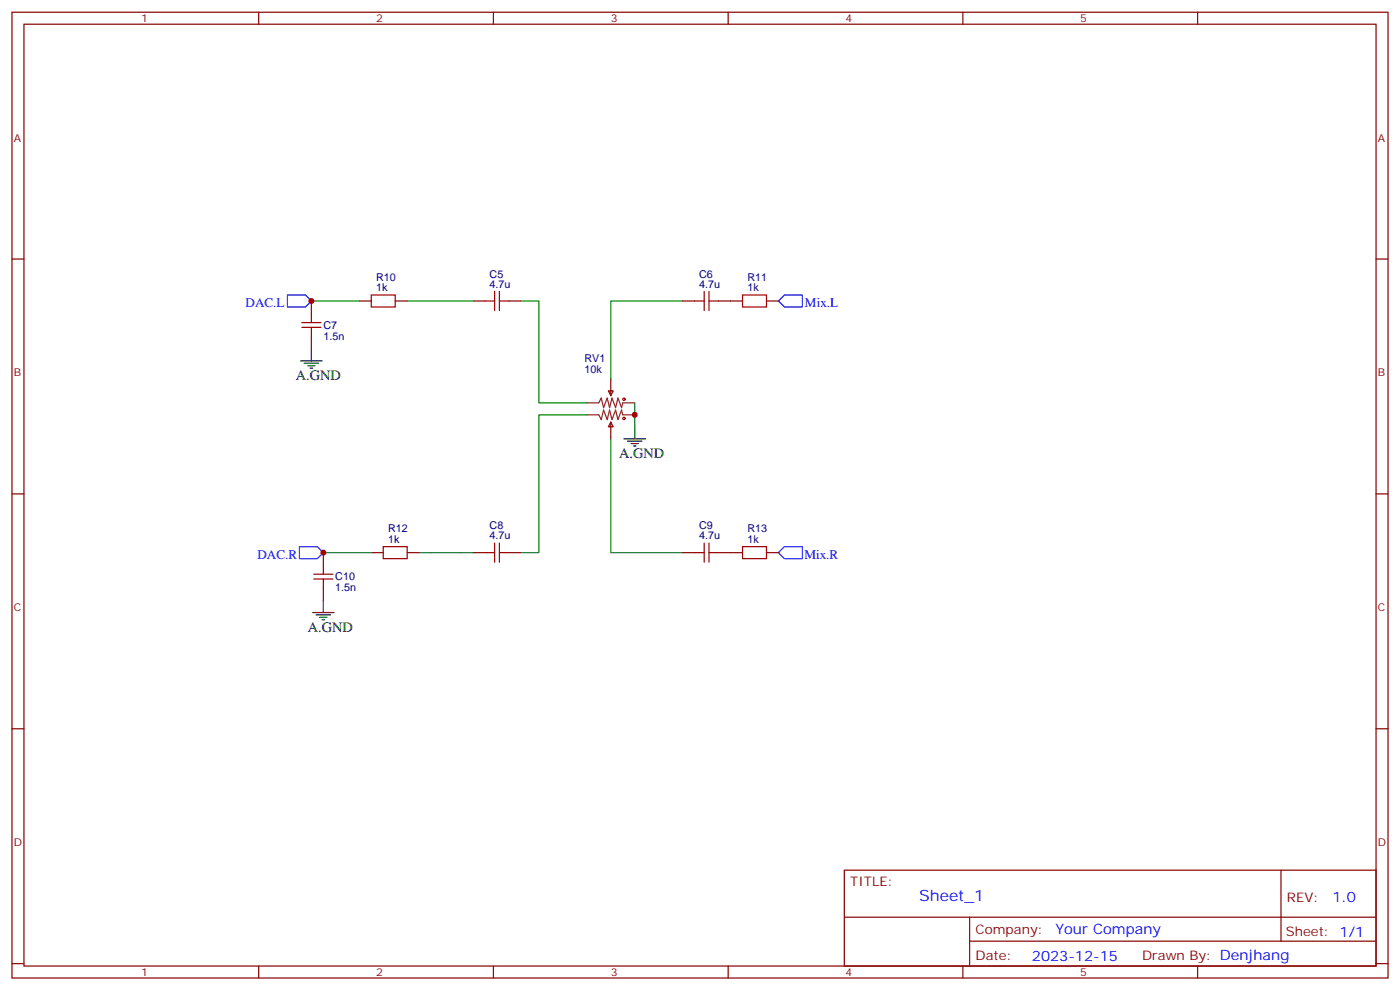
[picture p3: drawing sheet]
<svg xmlns="http://www.w3.org/2000/svg" width="412mm" height="291mm" viewBox="0 0 412 291" stroke-linecap="round" stroke-linejoin="round" font-family="sans-serif">
<g fill="none" stroke="#870000" stroke-width=".35">
<path d="M3.5 3.6h405.4v284.3h-405.4zM7.1 7.1h398.2v277.3h-398.2zM76.2 3.6v3.5M145.3 3.6v3.5M214.5 3.6v3.5M283.6 3.6v3.5M352.8 3.6v3.5M3.5 76.3h3.6M405.3 76.3h3.6M91.7 88.6v3.5M91.7 99.2v3.5M105.8 88.6h3.6"/>
<path d="M116.4 88.6h3.5M139.3 88.6h3.6M149.9 88.6h3.6M201.1 88.6h3.5M211.7 88.6h7M225.8 88.6h3.5M179.2 115.1h1.4l-.7 1.4zM179.9 111.5v5M179.9 124.2l.7 1.5h-1.4zM179.9 124.2v5M3.5 145.4h3.6M405.3 145.4h3.6"/>
<path d="M95.2 162.7v3.5M95.2 173.3v3.5M109.4 162.7h3.5M119.9 162.7h3.6M139.3 162.7h3.6M149.9 162.7h3.6M201.1 162.7h3.5M211.7 162.7h7M225.8 162.7h3.5M3.5 214.6h3.6M405.3 214.6h3.6M248.7 256.2h156.6v28.2h-156.6z"/>
<path d="M377.3 256.2v20.9M248.7 270h156.5M285.6 277.1h119.6M285.6 270v14.1M3.5 283.7h3.6M76.2 284.4v3.5M145.3 284.4v3.5M214.5 284.4v3.5M283.6 284.4v3.5M352.8 284.4v3.5M405.3 283.7h3.6"/>
</g>
<path d="M91.7 88.6h14.1M119.9 88.6h19.4M153.5 88.6h5.2v30h14.2M201.1 88.6h-21.2v22.9M187 118.6v7.1M172.9 122.1h-14.2v40.6h-5.2M179.9 129.2v33.5h21.2M95.2 162.7h14.2M123.5 162.7h15.8" fill="none" stroke="#008700" stroke-width=".35"/>
<g fill="none" stroke="#a10000" stroke-width=".35">
<path d="M88.9 96.4h5.6M88.9 95h5.6M91.7 92.1v2.9M91.7 96.4v2.8M109.4 86.9h7v3.5h-7zM142.9 88.6h2.8M145.7 85.8v5.6M147.1 88.6h2.8M147.1 85.8v5.6M204.6 88.6h2.8M207.4 85.8v5.6M208.8 85.8v5.6"/>
<path d="M208.8 88.6h2.9M218.7 86.9h7.1v3.5h-7.1zM145.7 159.9v5.6M147.1 159.9v5.6M207.4 159.9v5.6M208.8 159.9v5.6M92.4 170.5h5.7M92.4 169.1h5.7M95.2 166.2v2.9M95.2 170.5v2.8M112.9 160.9h7v3.6h-7zM142.9 162.7h2.8"/>
<path d="M147.1 162.7h2.8M204.6 162.7h2.8M208.8 162.7h2.9M218.7 160.9h7.1v3.6h-7.1z"/>
<circle cx="183.8" cy="117.5" r=".35"/>
<circle cx="183.8" cy="123.2" r=".35"/>
</g>
<g fill="none" stroke="#000" stroke-width=".35">
<path d="M88.5 106.3h6.4M89.6 107h4.2M90.7 107.7h2.1M91.4 108.4h.7M91.7 102.7v3.6M183.8 129.2h6.3M184.9 129.9h4.2M185.9 130.6h2.1M186.6 131.3h.7M187 125.7v3.5M95.2 176.8v3.5M92.1 180.3h6.3"/>
<path d="M93.1 181h4.3M94.2 181.8h2.1M94.9 182.5h.7"/>
</g>
<path d="M172.9 118.6h3.5l.7-1.4 .7 2.8 1.1-2.8 .7 2.8 .7-2.8 1 2.8 .7-2.8 1.1 2.8 .3-1.4h3.6M172.9 122.1h3.5l.7 1.4 .7-2.8 1.1 2.8 .7-2.8 .7 2.8 1-2.8 .7 2.8 1.1-2.8 .3 1.4h3.6" fill="none" stroke="#8c2424" stroke-width=".35"/>
<path d="M84.7 86.9h5.3l1.7 1.7-1.7 1.8h-5.3zM231.1 86.9h5.3v3.5h-5.3l-1.8-1.8zM88.2 160.9h5.3l1.7 1.8-1.7 1.8h-5.3zM231.1 160.9h5.3v3.6h-5.3l-1.8-1.8z" fill="none" stroke="#00f" stroke-width=".35"/>
<g fill="#c00">
<circle cx="187" cy="122.1" r=".88"/>
<circle cx="95.3" cy="162.7" r=".88"/>
<circle cx="91.7" cy="88.6" r=".88"/>
</g>
<text font-size="4.6" fill="#00f" x="270.8" y="265.2">Sheet_1</text>
<g font-size="4.2">
<text x="87.1" y="111.9">A.GND</text>
<text x="182.4" y="134.8">A.GND</text>
<text x="90.7" y="186">A.GND</text>
</g>
<g font-size="4.2" fill="#00f">
<text x="392.5" y="265.4">1.0</text>
<text x="310.9" y="275">Your Company</text>
<text x="304" y="282.8">2023-12-15</text>
</g>
<g font-size="3.9" fill="#00f">
<text x="72.3" y="90.4">DAC.L</text>
<text x="237.1" y="90.4">Mix.L</text>
<text x="75.8" y="164.5">DAC.R</text>
<text x="236.9" y="164.5">Mix.R</text>
</g>
<g font-size="3.9" fill="#800">
<text x="250.5" y="260.8">TITLE:</text>
<text x="379.1" y="265.4">REV:</text>
<text x="287.4" y="275">Company:</text>
<text x="378.7" y="275.6">Sheet: 1/1</text>
<text x="287.4" y="282.6">Date:</text>
<text x="336.4" y="282.7">Drawn By: Denjhang</text>
</g>
<g font-size="3.2" fill="#800">
<text x="41.6" y="6.6">1</text>
<text x="110.8" y="6.6">2</text>
<text x="179.9" y="6.6">3</text>
<text x="249.1" y="6.6">4</text>
<text x="318.2" y="6.6">5</text>
<text x="4.1" y="41.7">A</text>
<text x="405.9" y="41.7">A</text>
<text x="4.1" y="110.8">B</text>
<text x="405.9" y="110.8">B</text>
<text x="4.1" y="180">C</text>
<text x="405.9" y="180">C</text>
<text x="4.1" y="249.1">D</text>
<text x="405.9" y="249.1">D</text>
<text x="41.6" y="287.4">1</text>
<text x="110.8" y="287.4">2</text>
<text x="179.9" y="287.4">3</text>
<text x="249.1" y="287.4">4</text>
<text x="318.2" y="287.4">5</text>
</g>
<g font-size="3.2" fill="#000080">
<text x="110.8" y="82.6">R10</text>
<text x="144.2" y="81.7">C5</text>
<text x="206" y="81.7">C6</text>
<text x="220.1" y="82.6">R11</text>
<text x="110.8" y="85.8">1k</text>
<text x="144.2" y="84.7">4.7u</text>
<text x="206" y="84.7">4.7u</text>
<text x="220.1" y="85.8">1k</text>
<text x="95.2" y="100">1.5n</text>
<text x="95.2" y="96.8">C7</text>
<text x="172.2" y="106.6">RV1</text>
<text x="172.2" y="109.8">10k</text>
<text x="144.2" y="155.8">C8</text>
<text x="206" y="155.8">C9</text>
<text x="114.3" y="159.9">1k</text>
<text x="114.3" y="156.7">R12</text>
<text x="144.2" y="158.8">4.7u</text>
<text x="206" y="158.8">4.7u</text>
<text x="220.1" y="159.9">1k</text>
<text x="220.1" y="156.7">R13</text>
<text x="98.8" y="170.9">C10</text>
<text x="98.8" y="174.1">1.5n</text>
</g>
</svg>
